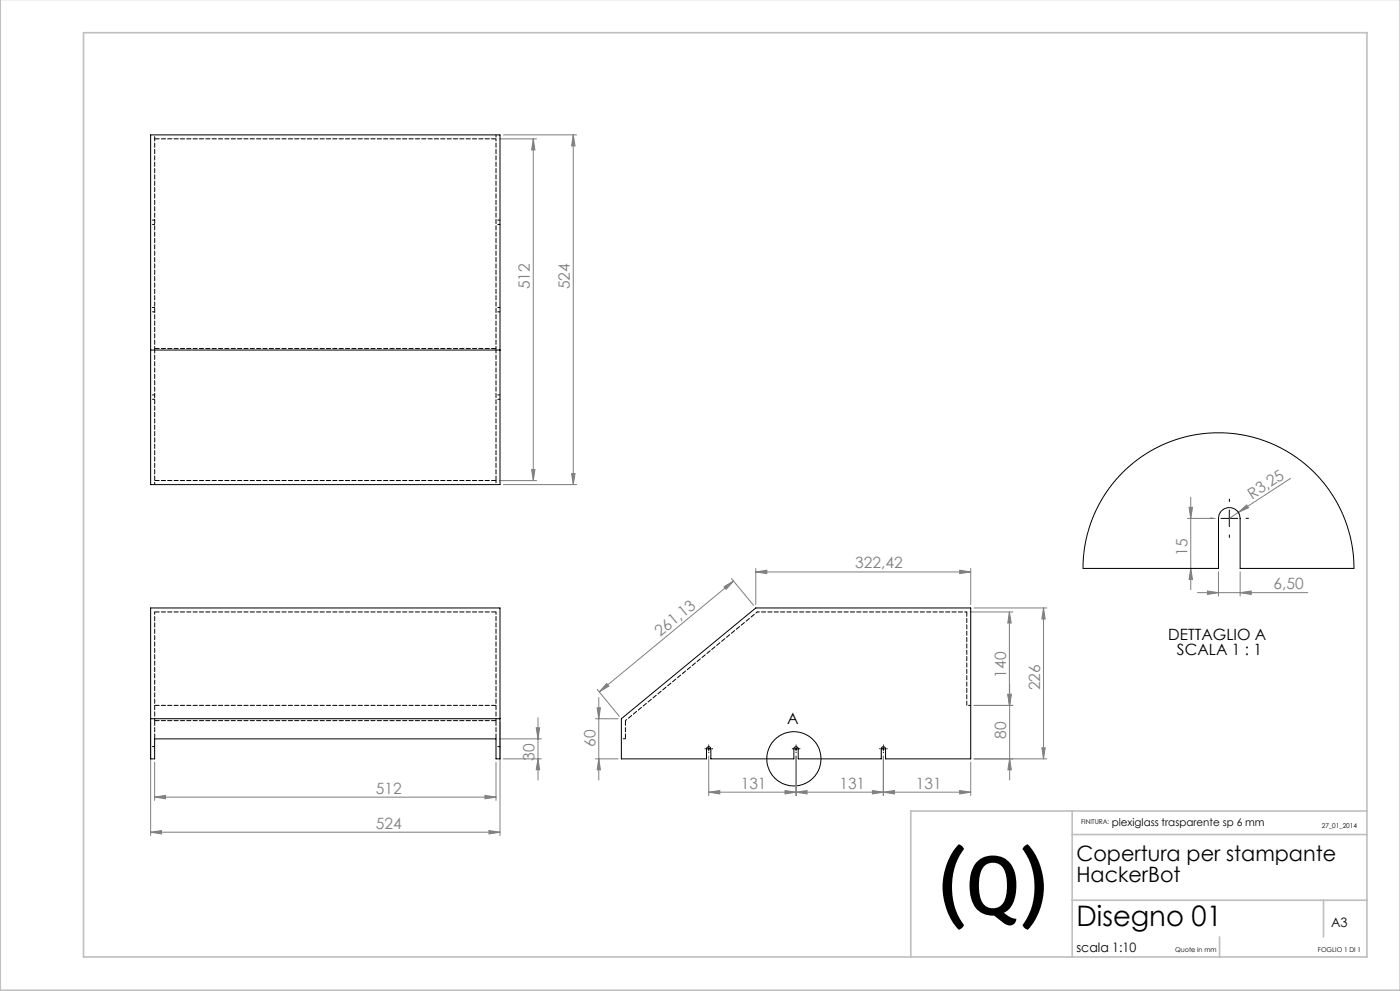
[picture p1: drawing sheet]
<svg xmlns="http://www.w3.org/2000/svg" width="420mm" height="297mm" viewBox="0 0 420 297" stroke-linecap="round" stroke-linejoin="round" font-family="sans-serif">
<g fill="none" stroke="#000" stroke-width=".3">
<path d="M366.3 155.4h5M368.8 152.9v4.9M212.1 224.4h1M212.6 223.9v1M238.3 224.4h1M238.8 223.9v1M264.5 224.4h1M265 223.9v1"/>
<circle cx="238.2" cy="227.4" r="8.1"/>
</g>
<g fill="none" stroke="#808080" stroke-width=".3">
<path d="M149.8 41.6h11.2M151 40.4h22M160 41.6l.5 3.3h-1zM160 41.6v102.4M172 40.4l.5 3.3h-1zM172 40.4v104.8M149.8 144h11.2M151 145.2h22M159.5 140.7h1l-.5 3.3zM171.5 141.9h1l-.5 3.3zM356.2 155.4h8.4M356.7 152h1.1l-.6 3.4z"/>
<path d="M357.2 149v27.7M371.5 153.6l2.5-2.3 .5 .9zM371.5 153.6l-2.7 1.8M387.2 143.4l-15.7 10.2M217.2 175.9l2.9-1.8-2.3 2.5zM219.4 173.4l6.7 8M220.1 174.1l-40.3 33.3M226.7 171.4l3.3-.5v1zM226.7 170.4v10.8M226.7 171.4h64.5M287.9 170.9l3.3 .5-3.3 .5zM291.2 170.4v10.8"/>
<path d="M357.2 170.4l.6 3.2h-1.1zM359.2 177.6h33.2M362.2 177.1l3.3 .5-3.3 .5zM365.5 171.3v7.3M372 177.6l3.4-.5v1zM372 171.3v7.3M291 183.4h12.8M292.2 182.2h21.8M302.8 183.4v28M302.8 183.4l.6 3.3h-1.1zM313.1 182.2v45.2M313.1 182.2l.4 3.3h-.9z"/>
<path d="M45.2 216.4v34M150 216.4v34M160.9 218.1h1l-.5 3.3zM161.4 215.1v18.7M178.6 215.4h6.8M179.1 206.6l6.7 8.1M179.1 212.1h1l-.5 3.3zM179.6 209.1v24.7M182 204.9l.6 .7-2.8 1.8zM292.2 211.4h11.7M302.3 208.1h1.1l-.6 3.3zM302.4 208.1h1l-.5 3.3z"/>
<path d="M302.9 205.1v28.7M46.4 238.9l3.3-.5v1zM46.4 228.4v11.5M46.4 238.9h102.4M145.5 238.4l3.3 .5-3.3 .5zM148.8 228.4v11.5M149.8 221.4h12.6M151 227.4h11.4M161.4 227.4l.5 3.3h-1zM178.6 227.4h6.8M179.6 227.4l.5 3.3h-1zM212.6 237.4l3.3-.5v1z"/>
<path d="M212.6 226.6v11.8M212.6 237.4h78.6M235.5 236.9l3.3 .5-3.3 .5zM238.8 237.4l3.3-.5v1zM238.8 226.6v11.8M261.7 236.9l3.3 .5-3.3 .5zM265 237.4l3.3-.5v1zM265 226.6v11.8M287.9 236.9l3.3 .5-3.3 .5zM291.2 228.4v10M292.2 227.4h21.8M302.9 227.4l.5 3.3h-1z"/>
<path d="M312.6 224.1h.9l-.4 3.3zM45.2 249.4l3.3-.5v1zM45.2 249.4h104.8M146.7 248.9l3.3 .5-3.3 .5z"/>
</g>
<g fill="none" stroke="#000" stroke-width=".3" stroke-dasharray="15.2 1.3 1.3 1.3">
<path d="M363.8 155.3h-.7M368.8 150.3v-.7M373.8 155.3h.8M368.8 160.3v.8M211.6 224.4h-.1M212.6 223.4v-.1M212.6 225.4v.2M213.6 224.4h.2M237.8 224.4h-.1M238.8 223.4v-.1M238.8 225.4v.2M239.8 224.4h.2"/>
<path d="M264 224.4h-.1M265 223.4v-.1M265 225.4v.2M266 224.4h.2"/>
</g>
<path d="M.1 -.1v296.9h419.9M25 9.8h385.1v277h-385.1zM321.7 250.1h88.4M321.7 243.1v43.7M410.1 243.1h-136.9v43.7M321.7 269.8h88.4M397.1 269.8v11M365.9 280.8v6" fill="none" stroke="#c0c0c0" stroke-width=".5"/>
<g fill="#808080">
<path d="M371.5 153.6l2.5-2.3 .5 .9z"/>
<path d="M145.5 238.4l3.3 .5-3.3 .5zM46.4 238.9l3.3-.5v1zM146.7 248.9l3.3 .5-3.3 .5zM45.2 249.4l3.3-.5v1z"/>
<path d="M212.6 237.4l3.3-.5v1zM235.5 236.9l3.3 .5-3.3 .5zM238.8 237.4l3.3-.5v1zM261.7 236.9l3.3 .5-3.3 .5zM362.2 177.1l3.3 .5-3.3 .5zM372 177.6l3.4-.5v1z"/>
<path d="M182 204.9l.6 .7-2.8 1.8zM217.2 175.9l2.9-1.8-2.3 2.5z"/>
<path d="M302.3 208.1h1.1l-.6 3.3zM302.8 183.4l.6 3.3h-1.1z"/>
<path d="M312.6 224.1h.9l-.4 3.3zM313.1 182.2l.4 3.3h-.9z"/>
<path d="M357.2 170.4l.6 3.2h-1.1zM356.7 152h1.1l-.6 3.4z"/>
<path d="M179.1 212.1h1l-.5 3.3zM179.6 227.4l.5 3.3h-1z"/>
<path d="M160.9 218.1h1l-.5 3.3zM161.4 227.4l.5 3.3h-1zM172 40.4l.5 3.3h-1zM171.5 141.9h1l-.5 3.3zM160 41.6l.5 3.3h-1zM159.5 140.7h1l-.5 3.3zM302.4 208.1h1l-.5 3.3zM302.9 227.4l.5 3.3h-1z"/>
<path d="M265 237.4l3.3-.5v1zM287.9 236.9l3.3 .5-3.3 .5z"/>
<path d="M226.7 171.4l3.3-.5v1zM287.9 170.9l3.3 .5-3.3 .5z"/>
</g>
<path d="M45.2 40.4h104.8v104.8h-104.8zM45.2 104.9h104.8M336.7 141.7l4.4-3.9 5.3-3.3 5.6-2.5 6-1.6 6-.7 6 .2 5.7 1.1 5.6 1.9 4.7 2.3 3.3 2.1 2.6 2.1 4.6 4.6 3.6 4.9 2.8 5.3 2.1 6.4 1 5.4 .2 4.4h-34.2v-15a3.2 3.2 0 0 0-3.2-3.3 3.2 3.2 0 0 0-3.3 3.3v15h-40.6l.2-4.5 .6-3.6 1.1-4.4 1.1-3 1.3-2.8 2-3.4 2.4-3.5zM45.2 182.2h104.8v45.2h-1.2v-6h-102.4v6h-1.2zM45.2 215.4h104.8M186.4 215.4l40.3-33.2h64.5v45.2h-25.5v-3a.65 .65 0 0 0-.7-.6 .65 .65 0 0 0-.6 .6v3h-24.9v-3a.65 .65 0 0 0-.7-.6 .65 .65 0 0 0-.6 .6v3h-24.9v-3a.65 .65 0 0 0-.7-.6 .65 .65 0 0 0-.7 .6v3h-25.5z" fill="none" stroke="#000" stroke-width=".3"/>
<path d="M46.4 216v5.4M148.8 216v5.4M187.6 216v5.4" fill="none" stroke="#000" stroke-width=".3" stroke-dasharray="1.3 .6" stroke-dashoffset="-.2"/>
<path d="M148.8 41.6h-102.4M148.8 104.5h-102.4M46.4 144v-39.5M148.8 144v-39.5M148.8 144h-102.4M148.8 183.4h-102.4M148.8 216h-102.4M148.8 211.4h-102.4" fill="none" stroke="#000" stroke-width=".3" stroke-dasharray="1.3 .6" stroke-dashoffset="-.1"/>
<path d="M46.4 216v-32.6M148.8 216v-32.6" fill="none" stroke="#000" stroke-width=".3" stroke-dasharray="1.3 .6" stroke-dashoffset=".5"/>
<g fill="none" stroke="#000" stroke-width=".3" stroke-dasharray="1.3 .6" stroke-dashoffset=".6">
<path d="M46.4 41.6v62.9M46.4 41.6v-1.2M148.8 41.6v62.9M148.8 40.4v1.2M46.4 66h-1.2M46.4 67.3h-1.2M150 67.3h-1.2M150 66h-1.2M46.4 92.2h-1.2M46.4 93.5h-1.2M150 93.5h-1.2M150 92.2h-1.2"/>
<path d="M46.4 118.4h-1.2M46.4 119.7h-1.2M150 119.7h-1.2M150 118.4h-1.2M46.4 145.2v-1.2M148.8 144v1.2M290 183.4h-62.8M291.2 211.4h-1.2M46.4 223.8h-1.2M150 223.8h-1.2M187.6 221.4h-1.2"/>
</g>
<path d="M290 211.4v-28" fill="none" stroke="#000" stroke-width=".3" stroke-dasharray="1.3 .6"/>
<path d="M187.6 216l39.6-32.6" fill="none" stroke="#000" stroke-width=".3" stroke-dasharray="1.3 .6" stroke-dashoffset=".7"/>
<text font-size="25.4" x="281.2" y="274.1">(Q)</text>
<text font-size="8.5" x="323" y="277.6">Disegno 01</text>
<g font-size="6.3">
<text x="323" y="258">Copertura per stampante</text>
<text x="323" y="264.4">HackerBot</text>
</g>
<g font-size="4.7" fill="#808080">
<text x="159" y="86.7" transform="rotate(-90 159 86.7)">512</text>
<text x="171" y="86.7" transform="rotate(-90 171 86.7)">524</text>
<text x="375.6" y="149.7" transform="rotate(-33 375.6 149.7)">R3,25</text>
<text x="356.2" y="166.5" transform="rotate(-90 356.2 166.5)">15</text>
<text x="256.6" y="170.4">322,42</text>
<text x="382" y="176.6">6,50</text>
<text x="198" y="191" transform="rotate(-39 198 191)">261,13</text>
<text x="301.8" y="203.1" transform="rotate(-90 301.8 203.1)">140</text>
<text x="312.1" y="206.9" transform="rotate(-90 312.1 206.9)">226</text>
<text x="301.9" y="221.4" transform="rotate(-90 301.9 221.4)">80</text>
<text x="178.6" y="223.7" transform="rotate(-90 178.6 223.7)">60</text>
<text x="160.4" y="228.1" transform="rotate(-90 160.4 228.1)">30</text>
<text x="112.7" y="237.8">512</text>
<text x="222.2" y="236.4">131</text>
<text x="251.8" y="236.4">131</text>
<text x="274.7" y="236.4">131</text>
<text x="112.7" y="248.4">524</text>
</g>
<g font-size="4.7">
<text x="350.5" y="191.8">DETTAGLIO A</text>
<text x="353.1" y="196.4">SCALA 1 : 1</text>
<text x="236.1" y="216.9">A</text>
</g>
<g font-size="3.9">
<text x="399.4" y="277.7">A3</text>
<text x="323" y="285.4">scala 1:10</text>
</g>
<text font-size="3.2" x="333.5" y="247.6">plexiglass trasparente sp 6 mm</text>
<g font-size="2">
<text x="324.3" y="247">FINITURA:</text>
<text x="396.5" y="248.2">27_01_2014</text>
<text x="352.5" y="285.4">Quote in mm</text>
<text x="395.4" y="285.4">FOGLIO 1 DI 1</text>
</g>
</svg>
